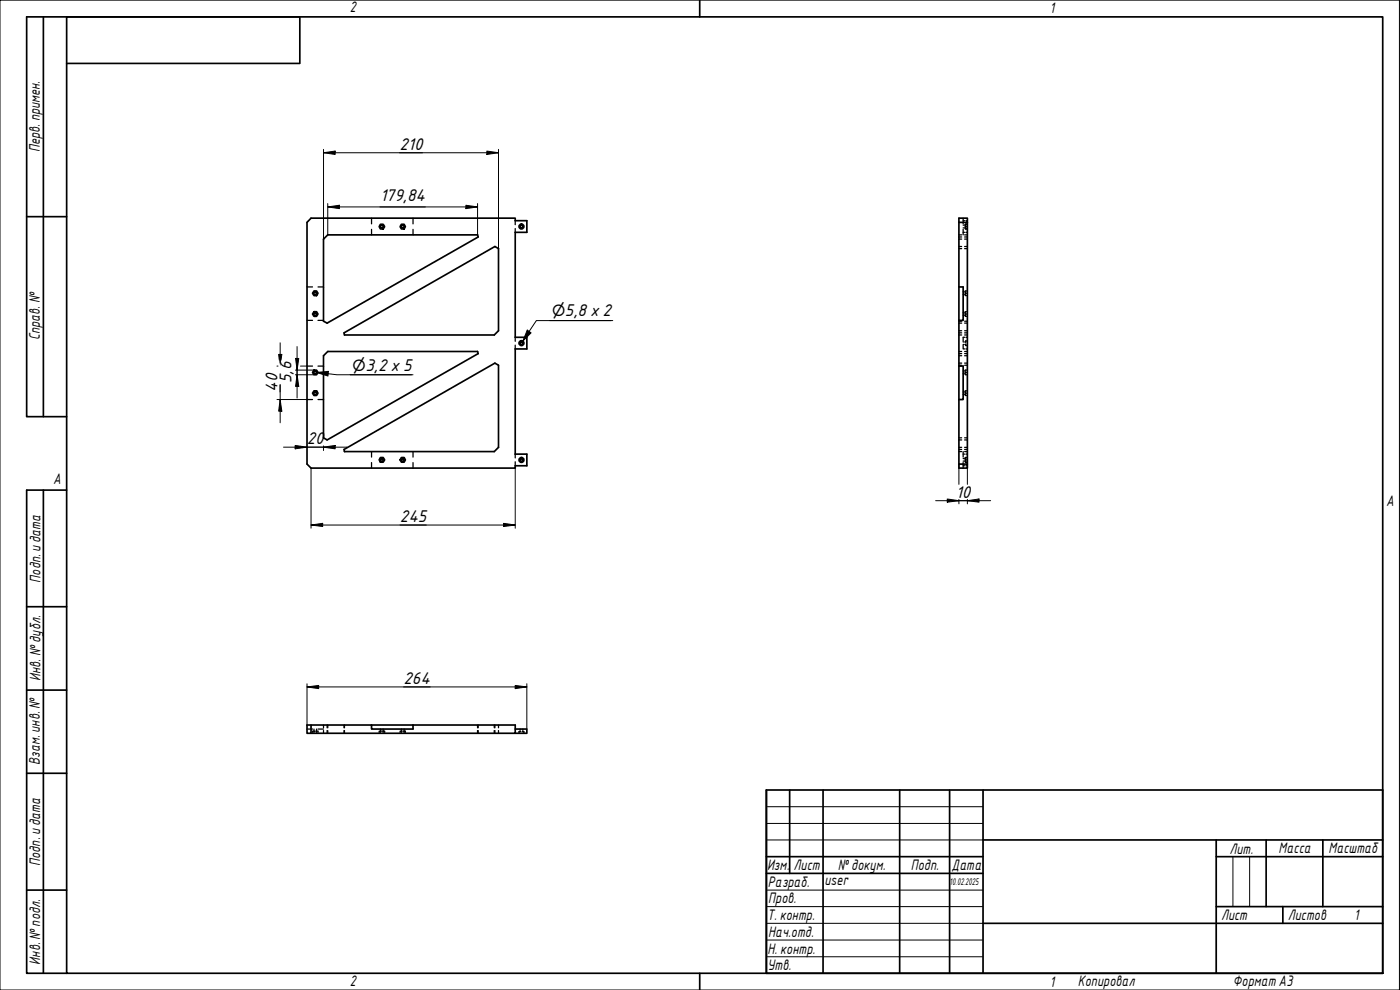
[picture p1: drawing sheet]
<svg xmlns="http://www.w3.org/2000/svg" width="420mm" height="297mm" viewBox="0 0 420 297" stroke-linecap="round" stroke-linejoin="round" font-family="sans-serif">
<g fill="none" stroke="#000" stroke-width=".51">
<path d="M93.3 65.5h61.3v.7h3.5v3.5h-3.5v31.5h3.5v3.5h-3.5v31.6h3.5v3.4h-3.5v.7h-61.3l-1.2-1.2v-72.5zM97.1 71.7l1.3-1.2h44.9l.2 .6-45.3 25.9-1.1-.6zM114.2 67.3h.8l.4 .7-.4 .7h-.8l-.4-.7zM120.5 67.3h.8l.4 .7-.4 .7h-.8l-.4-.7zM287.8 66.7h2.5v-1.2h-2.5v74.9h2.5v-1.2h-2.5M290.3 66.7v72.5M94.2 87.3h.8l.4 .7-.4 .7h-.8l-.4-.7zM94.2 93.5h.8l.4 .7-.4 .7h-.8l-.4-.7zM103.3 99.9l45.2-25.9 1.1 .6v24.6l-1.3 1.3h-44.9zM287.8 86.1h1.3v10h-1.3M94.2 117.3h.8l.4 .7-.4 .7h-.8l-.4-.7zM94.2 111h.8l.4 .7-.4 .7h-.8l-.4-.7z"/>
<path d="M97.1 106.7l1.3-1.2h44.9l.2 .6-45.3 25.9-1.1-.6zM287.8 109.8h1.3v10.1h-1.3M103.3 134.9l45.2-25.9 1.1 .6v24.6l-1.3 1.3h-44.9zM114.2 137.3h.8l.4 .7-.4 .7h-.8l-.4-.7zM120.5 137.3h.8l.4 .7-.4 .7h-.8l-.4-.7zM93.3 217.5h-1.2v2.5h1.2v-2.5h18.2M111.5 217.5v1.2h12.5v-1.2M111.5 217.5h43.1v2.5h-61.3M154.6 218.7h3.5v1.3h-3.5"/>
<circle cx="114.6" cy="68" r=".41"/>
<circle cx="120.9" cy="68" r=".41"/>
<circle cx="156.5" cy="68" r=".73"/>
<circle cx="156.5" cy="68" r=".41"/>
<circle cx="94.6" cy="88" r=".41"/>
<circle cx="94.6" cy="94.3" r=".41"/>
<circle cx="94.6" cy="118" r=".41"/>
<circle cx="94.6" cy="111.7" r=".41"/>
<circle cx="156.5" cy="103" r=".73"/>
<circle cx="156.5" cy="103" r=".41"/>
<circle cx="114.6" cy="138" r=".41"/>
<circle cx="120.9" cy="138" r=".41"/>
<circle cx="156.5" cy="138" r=".73"/>
<circle cx="156.5" cy="138" r=".41"/>
</g>
<g fill="none" stroke="#000" stroke-width=".38">
<path d="M111.5 65.5v1.7M111.5 68.8v1.7M124 65.5v1.7M124 68.8v1.7M154.6 66.2v1.2M154.6 68.6v1.1M287.8 71.7h.8M287.8 70.5h.8M287.8 74h.8M287.8 74.6h.8M287.8 71.1h.8M289.1 65.5v1.7"/>
<path d="M289.1 68.8v1.7M289.1 66.2h.4M289.1 69.7h.4M289.1 67.5h.1M289.1 68.4h.1M289.5 68.4h.3M289.5 67.5h.3M289.5 71.7h.8M289.5 70.5h.8M289.5 74h.8M289.5 74.6h.8M289.5 71.1h.8"/>
<path d="M289.7 67.7v.3h.2M289.7 68v.2M289.8 68.2l.1 .5h-.2v-.3M289.9 67.3l-.2 .2M289.9 66.2h.4M289.9 69.7h.4M289.9 67.2l-.1 .5M290.1 67.3h.2M290.1 68h.2M290.1 68.7h.2M290.1 67.2h.2M92.1 86.1h1.7"/>
<path d="M92.1 96.1h1.7M95.4 86.1h1.7M95.4 96.1h1.7M287.8 96.4h.8M287.8 99.9h.8M287.8 97h.8M287.8 99.2h.8M289.1 87.6h.1M289.1 88.4h.1M289.1 93.8h.1M289.1 94.6h.1M289.5 96.4h.8"/>
<path d="M289.5 99.9h.8M289.5 97h.8M289.5 99.2h.8M289.5 87.6h.2M289.5 88.4h.2M289.5 93.8h.2M289.5 94.6h.2M289.7 87.7v.3h.2M289.7 88.4v.3h.2M289.7 94.7v.2h.2M289.7 88v.2M289.7 94v.5"/>
<path d="M289.7 94.2h.2M289.9 87.3l-.2 .2M289.9 93.5h-.2v.3M290.1 87.3h.2M290.1 88h.2M290.1 88.7h.2M290.1 94.9h.2M290.1 94.2h.2M290.1 93.5h.2M92.1 109.8h1.7M92.1 119.9h1.7M95.4 109.8h1.7"/>
<path d="M95.4 119.9h1.7M154.6 101.2v1.2M154.6 103.6v1.1M287.8 106.7h.8M287.8 106.1h.8M287.8 105.5h.8M287.8 109h.8M287.8 109.6h.8M287.8 100.5h.8M289.1 103.6v1.1h.4M289.1 117.6h.1M289.1 118.3h.1"/>
<path d="M289.1 111.3h.1M289.1 112.1h.1M289.1 103.4h.2M289.1 102.6h.2M289.5 101.2h-.4v1.2M289.5 106.7h.8M289.5 106.1h.8M289.5 105.5h.8M289.5 109h.8M289.5 109.6h.8M289.5 100.5h.8M289.5 117.6h.2"/>
<path d="M289.5 118.3h.2M289.5 112.1h.2M289.6 103.4h.2M289.6 102.6h.2M289.7 117.7v.3h.2M289.7 118.4v.3h.2M289.7 112.2v.2h.2M289.7 111.5v.4M289.7 118v.2M289.7 111.7h.2M289.8 103.2l.1 .5M289.9 111l-.4 .3"/>
<path d="M289.9 117.3h-.2v.2M289.9 104.7h.4M289.9 101.2h.4M289.9 102.3l-.1 .4M290.1 118h.2M290.1 117.3h.2M290.1 118.7h.2M290.1 112.4h.2M290.1 111.7h.2M290.1 111h.2M290.1 103.7h.2M290.1 102.3h.2"/>
<path d="M111.5 135.5v1.6M111.5 138.8v1.6M124 135.5v1.6M124 138.8v1.6M154.6 136.3v1.1M154.6 138.5v1.2M287.8 131.4h.8M287.8 135.5h.8M287.8 134.9h.8M287.8 134.2h.8M287.8 132h.8M289.1 135.5v1.6"/>
<path d="M289.1 138.8v1.6M289.1 136.3h.4M289.1 139.7h.4M289.1 137.6h.1M289.1 138.4h.1M289.5 138.4h.3M289.5 137.6h.3M289.5 131.4h.8M289.5 135.5h.8M289.5 134.9h.8M289.5 134.2h.8M289.5 132h.8"/>
<path d="M289.7 137.7v.3h.2M289.7 138.4v.3h.2M289.7 138v.2M289.8 137.3v.4M289.8 138.2l.1 .5M289.9 136.3h.4M289.9 139.7h.4M289.9 137.3h-.2v.2M290.1 137.3h.2M290.1 138h.2M290.1 138.7h.2M92.1 218.7h1.7"/>
<path d="M93.8 219.8v.2M93.9 219.4l-.1 .2M94.2 219.2l-.2 .2M94.2 218.7v.3M94.2 219.8v.2M94.5 219.4h-.3v.2M95 219.2v.2h-.3M95 218.7v.3M95 219.8v.2M95.1 219.4l-.1 .2M95.3 219.4l.1 .2M95.4 219.8v.2"/>
<path d="M95.4 218.7h1.7M97.1 217.5v.9M97.1 219.2v.8M98.2 217.5v.9M98.2 219.2v.8M98.4 217.5v.9M98.4 219.2v.8M103.3 217.5v.9M103.3 219.2v.8M103.4 217.5v.9M103.4 219.2v.8M113.8 219.8v.2"/>
<path d="M113.9 219.4l-.1 .2M114 219.4h.2M114.2 219.8v.2M114.2 218.7v.3M114.2 219.2v.2M114.5 219.4h-.3v.2M115 219.2v.2h-.3M115 218.7v.3M115 219.8v.2M115.1 219.4l-.1 .2M115.3 219.4l.1 .2M115.4 219.8v.2"/>
<path d="M120.1 219.8v.2M120.2 219.4l-.1 .2M120.5 219.2l-.2 .2M120.5 218.7v.3M120.5 219.8v.2M120.7 219.4h-.2v.2M121.3 218.7v.3M121.3 219.2v.2h-.3M121.3 219.8v.2M121.4 219.4l-.1 .2M121.5 219.4l.2 .2M121.7 219.8v.2"/>
<path d="M143.3 217.5v.9M143.3 219.2v.8M143.5 217.5v.9M143.5 219.2v.8M148.3 217.5v.9M148.3 219.2v.8M148.5 217.5v.9M148.5 219.2v.8M149.6 217.5v.9M149.6 219.2v.8M155.8 219.8v.2M156.1 218.7v.3"/>
<path d="M156.1 219.3v.2M156.3 219.5h-.5v.2M156.7 219.5h.5v.2M156.9 218.7v.3M156.9 219.3v.2M157.2 219.8v.2"/>
</g>
<path d="M20 5.1h395v286.9h-395zM210 0v5.1M210 292v5" fill="none" stroke="#000" stroke-width=".51"/>
<path d="M0 0h420v297h-420z" fill="none" stroke="#000" stroke-width=".3"/>
<g fill="none" stroke="#000" stroke-width=".51">
<path d="M230 237h185v55h-185zM237 237v25.1M247 237v55M270 237v55M285 237v55M295 237v55M230 257h65M295 252h120M365 257h50M365 252v40M380 252v20M397 252v20"/>
<path d="M230 262.1h65M295 277h120M365 272h50M385 272v5"/>
</g>
<path d="M230 242h65M230 247.1h65M230 252h65M370 257v15M375 257v15M230 267.1h65M230 272h65M230 277h65M230 282.1h65M230 287.1h65" fill="none" stroke="#000" stroke-width=".3"/>
<path d="M13 5.1v119.9M20 19h70v-13.9h-82v119.9h12M8 65h12M13 147.1v144.9M20 147.1h-12v144.9h12M8 182h12M8 207.1h12M8 232h12M8 267.1h12" fill="none" stroke="#000" stroke-width=".51"/>
<g fill="none" stroke="#000" stroke-width=".3">
<path d="M97.1 45.8l3.5-.5v1zM97.1 45.8h52.5M97.1 44.8v26.9M146.1 45.3l3.5 .5-3.5 .5zM149.6 44.8v29.8M98.4 62.1l3.5-.5v1zM98.4 62.1h44.9M98.4 61.1v9.4M139.8 61.6l3.5 .5-3.5 .5zM143.3 61.1v9.4M83.1 119.9h9M83.1 109.8h.3"/>
<path d="M83.8 108.1l-.2-1.8h1l-.3 1.8M84.1 119.9l.5 3.5h-1zM84.1 102.9v5.2M84.1 115.4v11.5M88.6 111h5.6M88.6 112.4h5.6M88.7 107.6h1l-.5 3.4zM89.2 112.4l.5 3.5h-1zM89.2 104v15.4M90.2 109.8h1.9M85.1 134.2h19M88.6 133.7l3.5 .5-3.5 .5z"/>
<path d="M97.1 134.2l3.5-.5v1zM97.1 133.8v1.4M287.8 139.2v6.1M290.3 139.2v6.1M93.3 157.5l3.5-.5v1zM93.3 157.5h61.3M93.3 140.4v18.1M151.1 157l3.5 .5-3.5 .5zM154.6 140.4v18.1M280.8 150.2h16.5M284.3 149.7l3.5 .5-3.5 .5zM287.8 149.8v1.4"/>
<path d="M290.3 150.2l3.5-.5v1zM290.3 149.8v1.4M92.1 206.1l3.5-.4v.9zM92.1 206.1h66M92.1 205.2v12.3M154.6 205.7l3.5 .4-3.5 .5zM158.1 205.2v13.5"/>
</g>
<g fill="#000">
<path d="M97.1 45.8l3.5-.5v1zM146.1 45.3l3.5 .5-3.5 .5zM98.4 62.1l3.5-.5v1zM139.8 61.6l3.5 .5-3.5 .5zM83.6 106.3h1l-.5 3.5zM88.7 107.6h1l-.5 3.4zM89.2 112.4l.5 3.5h-1zM84.1 119.9l.5 3.5h-1zM88.6 133.7l3.5 .5-3.5 .5zM97.1 134.2l3.5-.5v1zM93.3 157.5l3.5-.5v1zM151.1 157l3.5 .5-3.5 .5z"/>
<path d="M284.3 149.7l3.5 .5-3.5 .5zM290.3 150.2l3.5-.5v1zM92.1 206.1l3.5-.4v.9zM154.6 205.7l3.5 .4-3.5 .5z"/>
</g>
<path d="M158.2 99l1.2 .9-2.5 2.4zM165 96.2h18.4M183.9 96.2h-22.9l-4.1 6.1M95 111.7l3.6-.3-.2 1.4zM95 111.7l6.1 .7h22.9M105.1 112.4h18.4" fill="none" stroke="#000" stroke-width=".3"/>
<path d="M158.2 99l1.2 .9-2.5 2.4zM95 111.7l3.6-.3-.2 1.4z" fill="#000"/>
<g font-size="4.9">
<text x="119.9" y="44.9">210</text>
<text x="114" y="60.4">179,84</text>
<text x="165" y="94.9">⌀5,8 x 2</text>
<text x="105.1" y="111.2">⌀3,2 x 5</text>
<text x="83.2" y="117.6" transform="rotate(-90 83.2 117.6)">40</text>
<text x="87.4" y="114.9" transform="rotate(-90 87.4 114.9)">5,6</text>
<text x="92.1" y="133.3">20</text>
<text x="286.9" y="149.3">10</text>
<text x="120" y="156.6">245</text>
<text x="121.1" y="205.3">264</text>
</g>
<g font-size="4.4">
<text x="105" y="3.7">2</text>
<text x="315" y="3.8">1</text>
<text x="11.9" y="45.6" transform="rotate(-90 11.9 45.6)">Перв. примен.</text>
<text x="12" y="102.2" transform="rotate(-90 12 102.2)">Справ. №</text>
<text x="16" y="145.2">A</text>
<text x="416" y="151.7">A</text>
<text x="12.2" y="174.8" transform="rotate(-90 12.2 174.8)">Подп. идата</text>
<text x="12.2" y="204.3" transform="rotate(-90 12.2 204.3)">Инв. №дубл.</text>
<text x="12" y="229.5" transform="rotate(-90 12 229.5)">Взам. инв. №</text>
<text x="369" y="256.1">Лит.</text>
<text x="383.7" y="256.1">Масса</text>
<text x="398.7" y="256.1">Масштаб</text>
<text x="12.1" y="259.8" transform="rotate(-90 12.1 259.8)">Подп. идата</text>
<text x="230.2" y="261.1">Изм.</text>
<text x="238.2" y="261.1">Лист</text>
<text x="251.5" y="261">№докум.</text>
<text x="273.4" y="261.2">Подп.</text>
<text x="285.6" y="261.2">Дата</text>
<text x="230.4" y="266.1">Разраб.</text>
<text x="247.4" y="265.7">user</text>
<text x="230.6" y="271.1">Пров.</text>
<text x="230.3" y="276.1">Т. контр.</text>
<text x="230.5" y="281.1">Нач.отд.</text>
<text x="366.5" y="276.1">Лист</text>
<text x="386.5" y="276.1">Листов</text>
<text x="406.4" y="276">1</text>
<text x="230.4" y="286.1">Н. контр.</text>
<text x="12.1" y="289.4" transform="rotate(-90 12.1 289.4)">Инв. №подл.</text>
<text x="230.3" y="291.1">Утв.</text>
<text x="105" y="295.9">2</text>
<text x="315" y="296.1">1</text>
<text x="323.5" y="295.8">Копировал</text>
<text x="370" y="295.8">Формат А3</text>
</g>
<text font-size="2.8" x="285" y="265.5">10.02.2025</text>
</svg>
